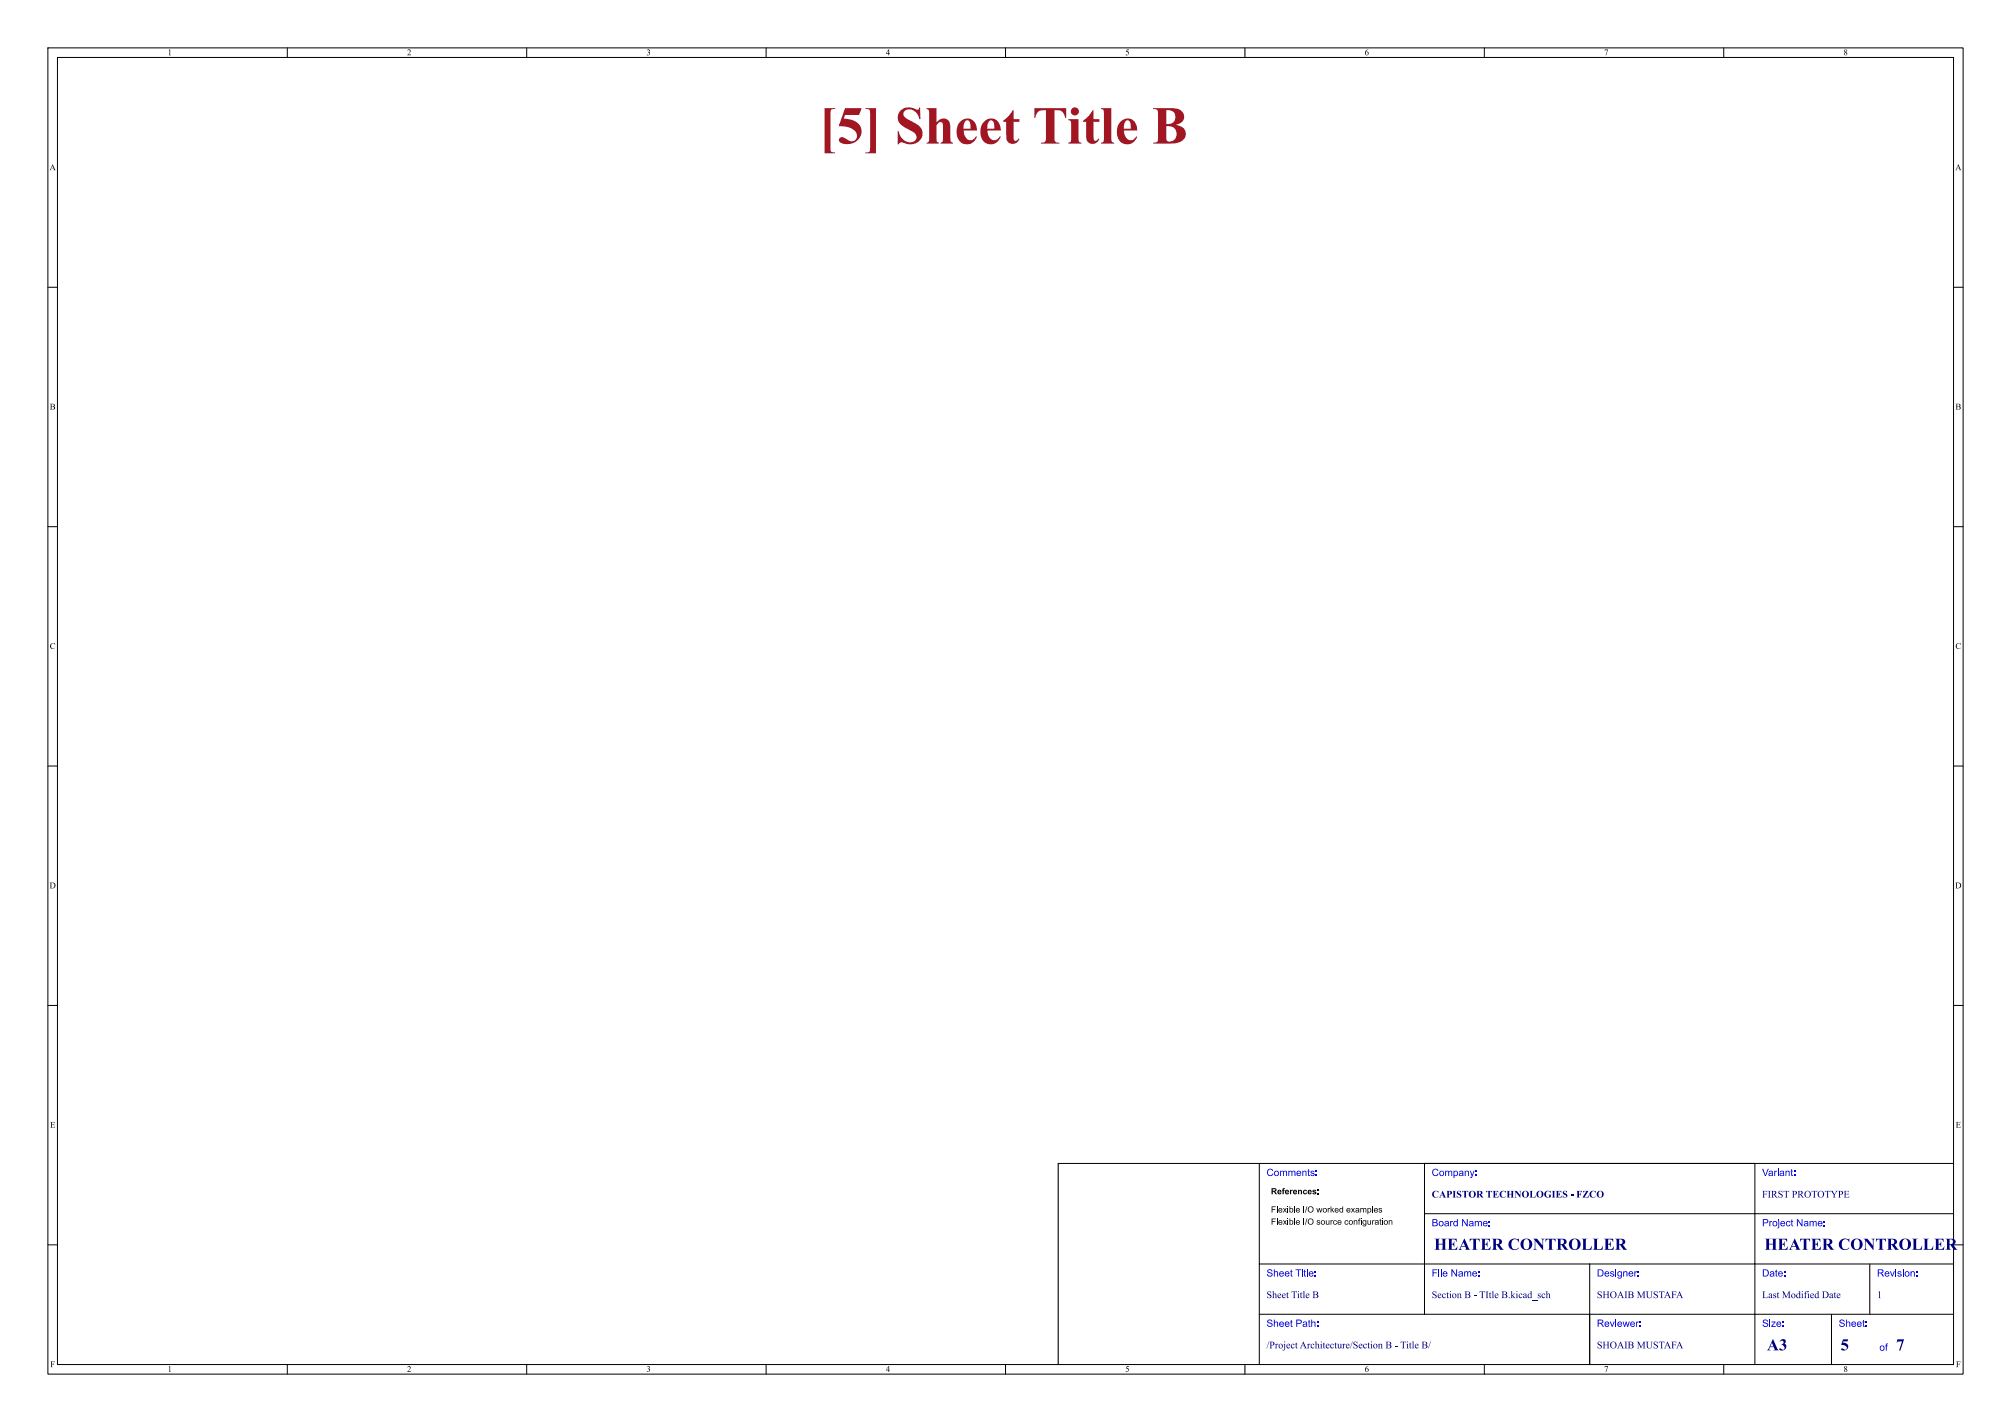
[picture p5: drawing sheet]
<svg xmlns="http://www.w3.org/2000/svg" width="420mm" height="297mm" viewBox="0 0 420 297" stroke-linecap="round" stroke-linejoin="round" font-family="sans-serif">
<g fill="none" stroke="#000" stroke-width=".21">
<path d="M10 10h400v277h-400zM12 12h396v273h-396zM60 10v2M110 10v2M160 10v2M210 10v2M260 10v2M310 10v2M360 10v2M10 60h2M408 60h2M10 110h2"/>
<path d="M408 110h2M10 160h2M408 160h2M10 210h2M408 210h2M263 243v42M297.5 253.5h110.5M297.5 243v31.5M366.5 243v42M408 243h-187v42M10 260h2M263 274.5h145"/>
<path d="M263 264h145M332 264v21M382.5 274.5v10.5M390.5 264v10.5M408 260h2M60 285v2M110 285v2M160 285v2M210 285v2M260 285v2M310 285v2M360 285v2"/>
</g>
<text font-size="11.1" fill="#a21622" x="171" y="32.9">[5] SheetTitle B</text>
<g font-size="3.5" fill="#00007f">
<text x="299.5" y="261.9">HEATER CONTROLLER</text>
<text x="368.5" y="261.9">HEATER CONTROLLER</text>
<text x="369" y="282.9">A3</text>
<text x="384.4" y="282.9">5</text>
<text x="396" y="282.9">7</text>
</g>
<g font-size="2.1" fill="#00f">
<text x="264.5" y="246.2">Comments:</text>
<text x="299" y="246.2">Company:</text>
<text x="368" y="246.2">Variant:</text>
<text x="299" y="256.7">Board Name:</text>
<text x="368" y="256.7">Project Name:</text>
<text x="264.5" y="267.2">Sheet Title:</text>
<text x="299" y="267.2">File Name:</text>
<text x="333.5" y="267.2">Designer:</text>
<text x="368" y="267.2">Date:</text>
<text x="392" y="267.2">Revision:</text>
<text x="264.5" y="277.7">Sheet Path:</text>
<text x="333.5" y="277.7">Reviewer:</text>
<text x="368" y="277.7">Size:</text>
<text x="384" y="277.7">Sheet:</text>
<text x="392.5" y="282.7">of</text>
</g>
<g font-size="2.1" fill="#00007f">
<text x="299" y="250.7">CAPISTOR TECHNOLOGIES - FZCO</text>
<text x="368" y="250.7">FIRSTPROTOTYPE</text>
<text x="264.5" y="271.7">SheetTitle B</text>
<text x="299" y="271.7">SectionB - TItle B.kicad_sch</text>
<text x="333.5" y="271.7">SHOAIB MUSTAFA</text>
<text x="368" y="271.7">LastModified Date</text>
<text x="392" y="271.7">1</text>
<text x="264.5" y="282.2">/ProjectArchitecture/SectionB - Title B/</text>
<text x="333.5" y="282.2">SHOAIB MUSTAFA</text>
</g>
<g font-size="1.8">
<text x="35" y="12">1</text>
<text x="85" y="12">2</text>
<text x="135" y="12">3</text>
<text x="185" y="12">4</text>
<text x="235" y="12">5</text>
<text x="285" y="12">6</text>
<text x="335" y="12">7</text>
<text x="385" y="12">8</text>
<text x="10.3" y="36">A</text>
<text x="408.3" y="36">A</text>
<text x="10.4" y="86">B</text>
<text x="408.4" y="86">B</text>
<text x="10.4" y="136">C</text>
<text x="408.4" y="136">C</text>
<text x="10.3" y="186">D</text>
<text x="408.3" y="186">D</text>
<text x="10.4" y="236">E</text>
<text x="408.4" y="236">E</text>
<text x="265.4" y="249.7">References:</text>
<text x="265.4" y="256">Flexible I/O source configuration</text>
<text x="265.4" y="253.5">Flexible I/O worked examples</text>
<text x="10.5" y="286">F</text>
<text x="35" y="287">1</text>
<text x="85" y="287">2</text>
<text x="135" y="287">3</text>
<text x="185" y="287">4</text>
<text x="235" y="287">5</text>
<text x="285" y="287">6</text>
<text x="335" y="287">7</text>
<text x="385" y="287">8</text>
<text x="408.5" y="286">F</text>
</g>
</svg>
